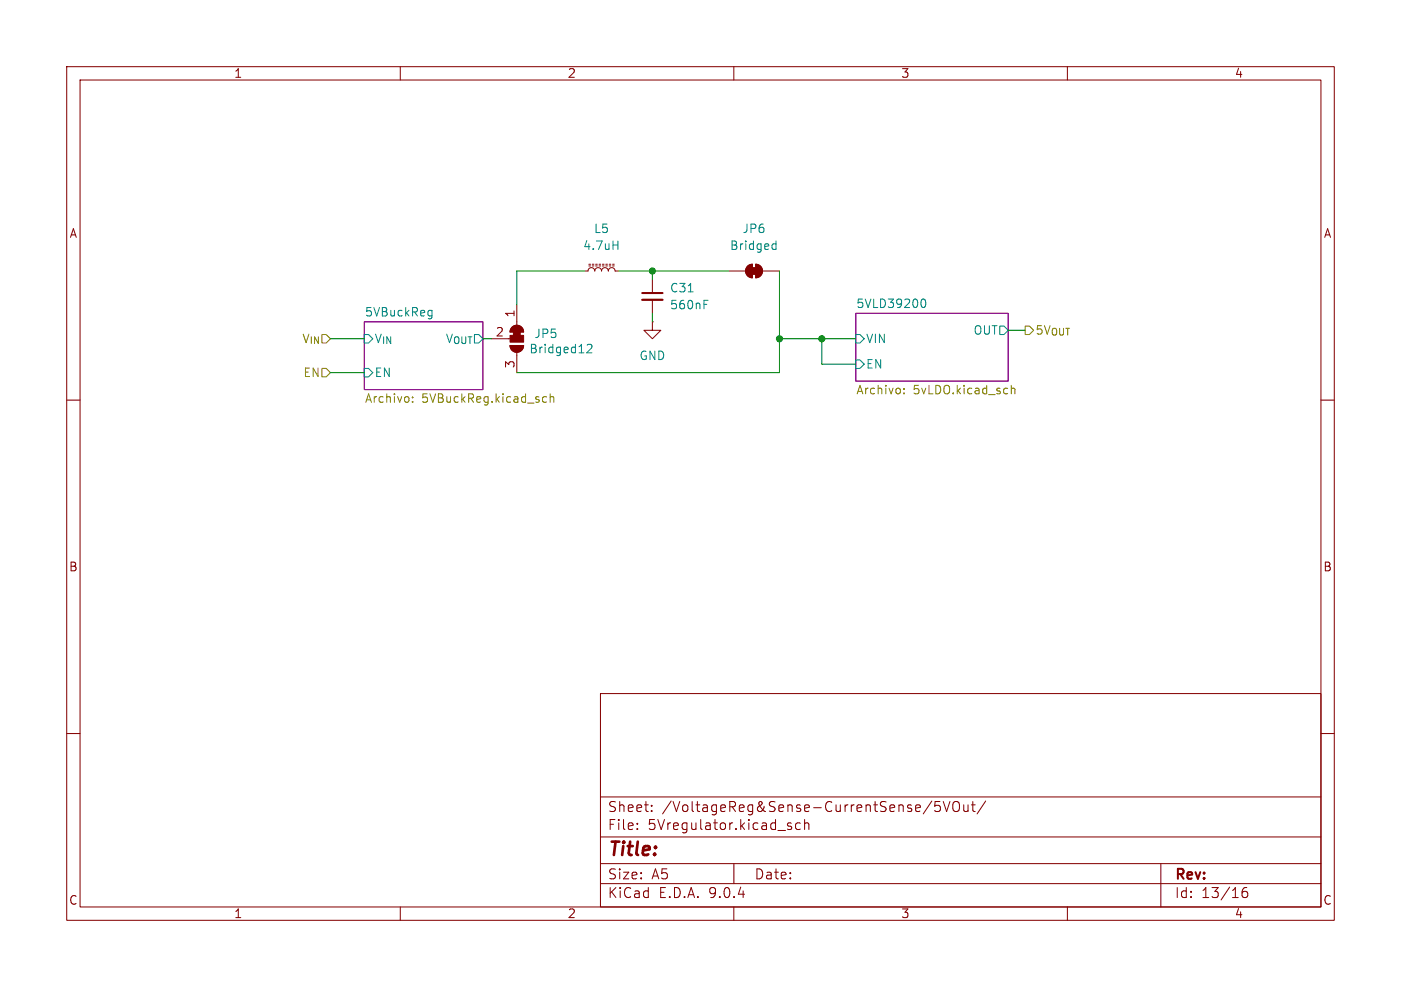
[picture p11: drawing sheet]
<svg xmlns="http://www.w3.org/2000/svg" width="210mm" height="148mm" viewBox="0 0 210 148" stroke-linecap="round" stroke-linejoin="round" font-family="sans-serif">
<g fill="none" stroke="#840000" stroke-width=".15">
<path d="M10 10h190v128h-190zM12 12h186v124h-186zM60 10v2M110 10v2M160 10v2M88.3 39.9h.2M88.3 39.6h.2M88.8 39.9h.2M88.8 39.6h.2M89.3 39.9h.2M89.3 39.6h.2M89.8 39.9h.2"/>
<path d="M89.8 39.6h.2M90.3 39.9h.3M90.3 39.6h.3M90.8 39.9h.3M90.8 39.6h.3M91.3 39.9h.3M91.3 39.6h.3M91.8 39.9h.3M91.8 39.6h.3M112.1 39.9l.3-.2 .4-.1v2.1a1.02 1.02 0 0 1-1-.7 1.02 1.02 0 0 1 .3-1.1zM113.3 39.6a1.02 1.02 0 0 1 1 1 1.02 1.02 0 0 1-1 1.1zM73.7 50.8h2.8"/>
<path d="M76.5 51.8h2a1.02 1.02 0 0 1-1 1 1.02 1.02 0 0 1-1-1zM76.7 49.1a1.02 1.02 0 0 1 1.2-.3 1.02 1.02 0 0 1 .6 1h-2zM77.5 45.7v3.1M77.5 52.8v3.1M87.6 40.6h.5a.51 .51 0 0 1 .5-.5 .51 .51 0 0 1 .6 .5 .51 .51 0 0 1 .5-.5 .51 .51 0 0 1 .5 .5 .51 .51 0 0 1 .5-.5 .51 .51 0 0 1 .5 .5 .51 .51 0 0 1 .5-.5 .51 .51 0 0 1 .5 .5h.5M97.8 48.3v1.2h1.3l-1.3 1.3-1.3-1.3h1.3M97.8 48.3h.1M97.8 41.9v2M97.8 45v2M109.2 40.6h2.6M114.3 40.6h2.5M10 60h2"/>
<path d="M198 60h2M10 110h2M90 104h108v32h-108zM90 119.5h108M198 110h2M60 136v2M90 132.5h108M90 129.5h108M90 125.5h108M95.5 124.2v.2M95.5 123.5v.1M97.7 121.5v.2"/>
<path d="M97.7 120.8v.1M110 136v2M110 129.5v3M118.3 123.9l.3 .1 .1 .2-.2 .2h-.3M118.3 123.4l.3 .1M120 123.5l-.5-.1-.2 .3v.4l.1 .2h.6M120.6 123.5a.37 .37 0 0 1 .7 .1v.8M120.6 122.9v1.5M139.7 120.1l-1.3 1.9M140.9 120.2h-.7l-.1 .7 .2-.1h.5l.2 .2-.1 .5-.2 .2h-.4l-.2-.2M141.4 120.2l.5 1.5 .5-1.5M143 120.3a.5 .5 0 0 1 .6-.1 .5 .5 0 0 1 .2 .5v.5a.5 .5 0 0 1-.5 .5 .5 .5 0 0 1-.5-.5v-.5z"/>
<path d="M144.5 120.7v.9a.41 .41 0 0 0 .6-.1M145.1 120.7v1M145.6 120.7h.6M145.8 120.2v1.3l.1 .1 .3 .1M147.7 120.1l-1.2 1.9M160 136v2M174 129.5v6.5M186.9 133.1a.59 .59 0 0 0-.7 .6v.6l.1 .2 .5 .1 .2-.2v-.5l-.1-.2h-.4l-.3 .2"/>
</g>
<path d="M54.6 48.3h17.8v10.1h-17.8zM128.3 47h22.8v10.2h-22.8z" fill="none" stroke="#840084" stroke-width=".15"/>
<g fill="none" stroke="#008484" stroke-width=".15">
<path d="M91.9 36.7h.7M92.6 36.1v1.3M115.8 37.3h.5M115.8 36.6h.5M116.3 36.1v1.3M54.6 55.2h.6l.7 .7-.7 .6h-.6zM54.6 50.2h.6l.7 .6-.7 .6h-.6zM64.4 46.5l.3 .1M64.7 46.5v1.1l-.1 .1-.3 .1M64.7 47.3l-.3 .1M88 51.8l.5-.2 .2 .2v.2l-.8 .9h.8M103.2 43.8h.7"/>
<path d="M105.5 45.6h.4M105.5 45h.6M128.3 54h.6l.6 .6-.6 .6h-.6zM128.3 50.2h.6l.6 .6-.6 .6h-.6zM138.1 45.1l.2-.3a.69 .69 0 0 1 .5 .6 .69 .69 0 0 1-.2 .7h-.3l-.2-.2M149.9 48.9h.6l.6 .6-.6 .7h-.6z"/>
</g>
<path d="M48.3 55.2h.6l.6 .7-.6 .6h-.6zM61.8 59.5v.2M81.9 59.5h-.3l-.2 .1M82.5 59.6l.2-.1h.3v.8M82.5 59.1v1.2M135.5 58.9v.2M135.5 58.3v.1M151.6 57.8v1.3M151.6 58.3l.2-.1 .3 .1v.8M153.7 48.9h.6l.6 .6-.6 .7h-.6zM61.8 60.2v.1M81.4 60.2l.2 .1h.3" fill="none" stroke="#848400" stroke-width=".15"/>
<path d="M96.3 43.9h3" fill="none" stroke="#840000" stroke-width=".3"/>
<path d="M96.3 45h3" fill="none" stroke="#840000" stroke-width=".33"/>
<g fill="#840000" stroke="#840000" stroke-width=".15">
<path d="M77 49.8h1v.5h-1z"/>
<path d="M76.7 49.1a1.02 1.02 0 0 1 1.2-.3 1.02 1.02 0 0 1 .6 1h-2z"/>
<path d="M76.5 50.3h2v1h-2z"/>
<path d="M76.5 51.8h2a1.02 1.02 0 0 1-1 1 1.02 1.02 0 0 1-1-1z"/>
<path d="M112.5 40.1h1v1h-1z"/>
<path d="M112.1 39.9l.3-.2 .4-.1v2.1a1.02 1.02 0 0 1-1-.7 1.02 1.02 0 0 1 .3-1.1z"/>
<path d="M113.3 39.6a1.02 1.02 0 0 1 1 1 1.02 1.02 0 0 1-1 1.1z"/>
</g>
<path d="M49.5 55.9h5.1M49.5 50.8h5.1M87.6 40.6h-10.1v5.1M92.7 40.6h16.5M97.8 40.6v1.3M97.8 47v1.3M116.8 40.6v15.3h-39.3M116.8 50.8h11.5M123.2 50.8v3.8h5.1M151.1 49.5h2.6" fill="none" stroke="#008400" stroke-width=".15"/>
<g fill="#008400" stroke="#008400" stroke-width=".15">
<circle cx="97.8" cy="40.6" r=".46"/>
<circle cx="116.8" cy="50.8" r=".46"/>
<circle cx="123.2" cy="50.8" r=".46"/>
</g>
<text font-size="2.8" fill="#840000" x="91" y="128.9">Title:</text>
<g font-size="2.1" fill="#840000">
<text x="91" y="124.7">File:</text>
<text x="91" y="122">Sheet:</text>
<text x="97.1" y="124.7">5Vregulator.kicad_sch</text>
<text x="99.2" y="122">/VoltageReg&amp;Sense-CurrentSense/5VOut/</text>
<text x="91" y="134.9">KiCad</text>
<text x="91" y="132.1">Size:</text>
<text x="97.7" y="132.1">A5</text>
<text x="98.7" y="134.9">E.D.A.</text>
<text x="106.3" y="134.9">9.0.4</text>
<text x="113" y="132.1">Date:</text>
<text x="176" y="132.3">Rev:</text>
<text x="176" y="134.9">Id:</text>
<text x="180.1" y="134.9">13/16</text>
</g>
<g font-size="1.8" fill="#840000">
<text x="35" y="11.9">1</text>
<text x="85" y="11.9">2</text>
<text x="135" y="11.9">3</text>
<text x="185" y="11.9">4</text>
<text x="10.3" y="35.9">A</text>
<text x="198.4" y="35.9">A</text>
<text x="77.2" y="47.7" transform="rotate(-90 77.2 47.7)">1</text>
<text x="74.2" y="50.5">2</text>
<text x="77.2" y="55.3" transform="rotate(-90 77.2 55.3)">3</text>
<text x="10.3" y="85.9">B</text>
<text x="198.3" y="85.9">B</text>
<text x="10.3" y="135.9">C</text>
<text x="35" y="137.9">1</text>
<text x="85" y="137.9">2</text>
<text x="135" y="137.9">3</text>
<text x="185" y="137.9">4</text>
<text x="198.3" y="135.9">C</text>
</g>
<g font-size="1.8" fill="#008484">
<text x="88.9" y="35.2">L5</text>
<text x="111.2" y="35.2">JP6</text>
<text x="87.3" y="37.7">4.7uH</text>
<text x="109.3" y="37.7">Bridged</text>
<text x="54.6" y="47.5">5VBuckReg</text>
<text x="100.3" y="46.6">560nF</text>
<text x="100.3" y="44">C31</text>
<text x="128.3" y="46.3">5VLD39200</text>
<text x="56.1" y="51.7">V_{IN}</text>
<text x="79.3" y="53.2">Bridged12</text>
<text x="80" y="50.9">JP5</text>
<text x="129.7" y="51.7">VIN</text>
<text x="145.8" y="50.4">OUT</text>
<text x="56.1" y="56.7">EN</text>
<text x="95.8" y="54.2">GND</text>
<text x="129.7" y="55.5">EN</text>
</g>
<g font-size="1.8" fill="#848400">
<text x="45.2" y="51.7">V_{IN}</text>
<text x="155.1" y="50.4">5V_{OUT}</text>
<text x="45.4" y="56.7">EN</text>
<text x="128.3" y="59.5">Archivo:</text>
<text x="136.9" y="59.5">5vLDO.kicad_sch</text>
<text x="54.6" y="60.7">Archivo:</text>
<text x="63.2" y="60.7">5VBuckReg.kicad_sch</text>
</g>
<text font-size="1.8" fill="#008400" x="66.7" y="51.7">V_{OUT}</text>
</svg>
